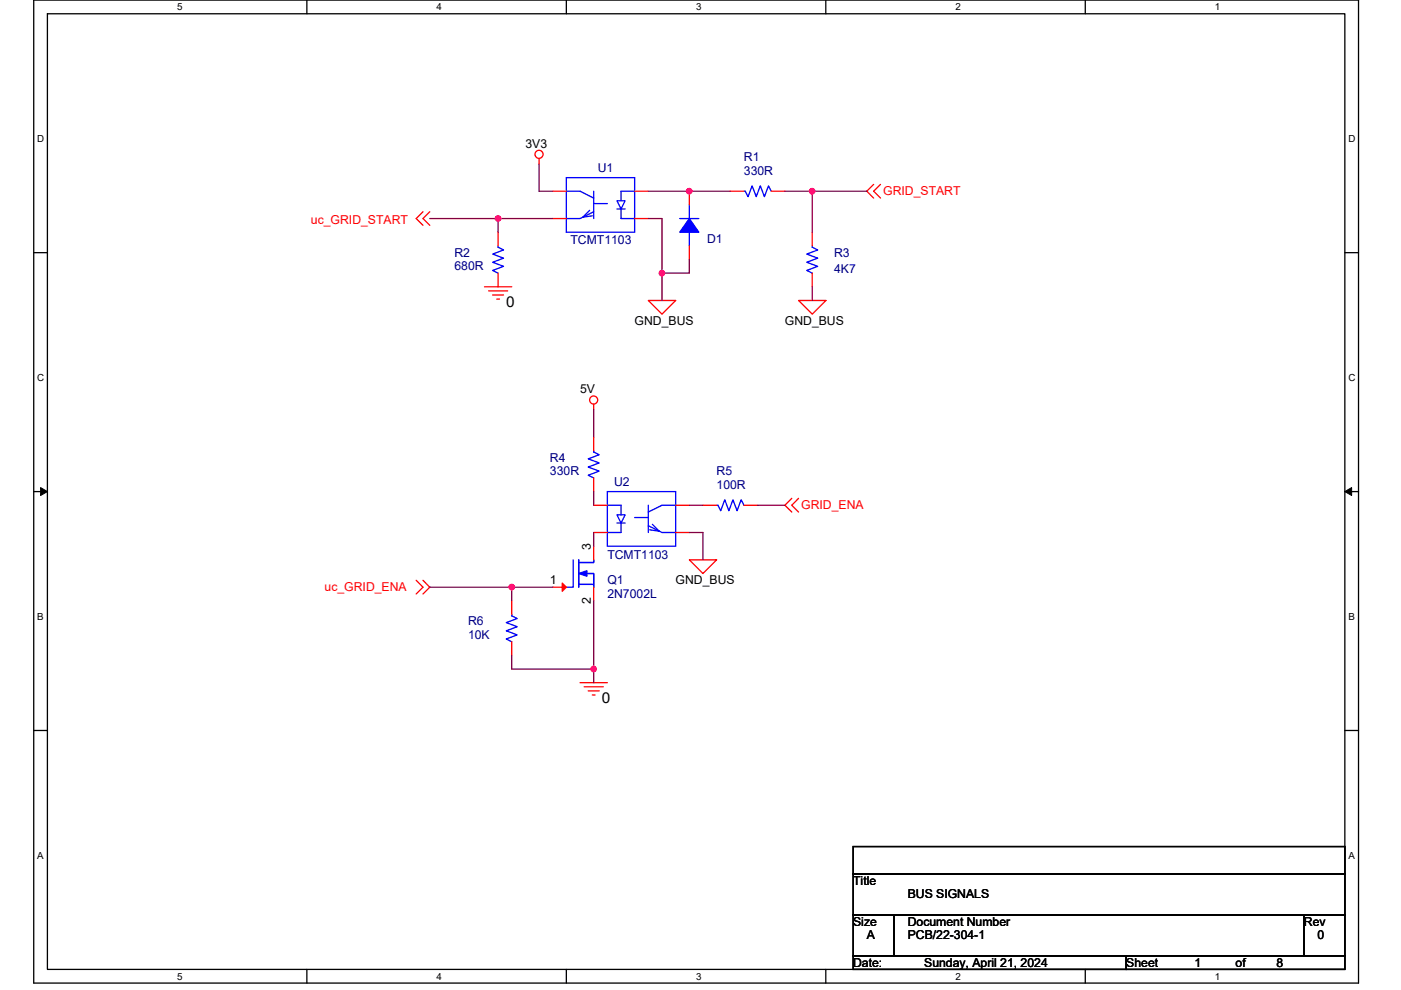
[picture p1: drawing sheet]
<svg xmlns="http://www.w3.org/2000/svg" width="297mm" height="210mm" viewBox="0 0 297 210" stroke-linecap="round" stroke-linejoin="round" font-family="sans-serif">
<path d="M7.2 0h280.8v208.5h-280.8zM10.1 2.9h275v202.7h-275z" fill="none" stroke="#000" stroke-width=".28"/>
<g fill="#fff">
<path d="M37.5 .3h1.2v2.3h-1.2z"/>
<path d="M37.5 205.9h1.2v2.3h-1.2z"/>
</g>
<path d="M65.1 0v2.9M65.1 205.6v2.9" fill="none" stroke="#000" stroke-width=".28"/>
<g fill="#fff">
<path d="M92.6 .3h1.1v2.3h-1.1z"/>
<path d="M92.6 205.9h1.1v2.3h-1.1z"/>
</g>
<path d="M120.1 0v2.9M120.1 205.6v2.9" fill="none" stroke="#000" stroke-width=".28"/>
<g fill="#fff">
<path d="M147.6 .3h1.1v2.3h-1.1z"/>
<path d="M147.6 205.9h1.1v2.3h-1.1z"/>
</g>
<path d="M175.1 0v2.9M175.1 205.6v2.9" fill="none" stroke="#000" stroke-width=".28"/>
<g fill="#fff">
<path d="M202.6 .3h1.1v2.3h-1.1z"/>
<path d="M202.6 205.9h1.1v2.3h-1.1z"/>
</g>
<path d="M230.1 0v2.9M230.1 205.6v2.9" fill="none" stroke="#000" stroke-width=".28"/>
<g fill="#fff">
<path d="M257.6 .3h1.2v2.3h-1.2z"/>
<path d="M257.6 205.9h1.2v2.3h-1.2z"/>
<path d="M7.9 28.3h1.5v2.3h-1.5z"/>
<path d="M285.9 28.3h1.5v2.3h-1.5z"/>
<path d="M7.9 78.9h1.5v2.3h-1.5z"/>
<path d="M285.9 78.9h1.5v2.3h-1.5z"/>
</g>
<path d="M7.2 53.6h2.9M285.1 53.6h2.9" fill="none" stroke="#000" stroke-width=".28"/>
<g fill="#fff">
<path d="M7.9 129.6h1.4v2.3h-1.4z"/>
<path d="M285.9 129.6h1.3v2.3h-1.3z"/>
</g>
<path d="M7.2 104.3h2.9M285.1 104.3h2.9" fill="none" stroke="#000" stroke-width=".28"/>
<path d="M8.6 103.4l1.5 .9-1.5 .8zM285.1 104.3l1.5-.9v1.7z" fill="#000" stroke="#000" stroke-width=".21"/>
<g fill="#fff">
<path d="M7.9 180.3h1.4v2.3h-1.4z"/>
<path d="M285.9 180.3h1.4v2.3h-1.4z"/>
</g>
<path d="M7.2 154.9h2.9M285.1 154.9h2.9M180.9 179.6h104.2v5.7h-104.2zM180.9 185.3h104.2v8.7h-104.2zM180.9 194h8.7v8.7h-8.7zM189.6 194h86.9v8.7h-86.9zM276.5 194h8.6v8.7h-8.6zM180.9 202.7h57.9v2.9h-57.9zM238.8 202.7h46.3v2.9h-46.3z" fill="none" stroke="#000" stroke-width=".28"/>
<g fill="none" stroke="#f00" stroke-width=".28">
<path d="M114.3 33.6v1.2M185.2 39.1l-1.4 1.5 1.4 1.4M186.7 39.1l-1.5 1.5 1.5 1.4M89.7 44.9l-1.5 1.5 1.5 1.4M91.1 44.9l-1.4 1.5 1.4 1.4M105.6 57.9v2.9M105.6 49.3v2.9M117.2 46.4h2.9M117.2 40.6h2.9M134.6 40.6h2.9M134.6 46.4h2.9M146.2 52.2v2.8"/>
<path d="M146.2 40.6v2.9M154.8 40.6h2.9M163.5 40.6h2.9M172.2 57.9v2.9M172.2 49.3v2.9M102.7 60.8h5.8M103.6 61.7h4M104.5 62.6h2.3M105.3 63.4h.6M137.5 63.7h5.8l-2.9 2.9zM169.3 63.7h5.8l-2.9 2.9zM125.9 85.7v1.2"/>
<path d="M125.9 92.7v2.9M125.9 115.8v2.9M125.9 101.4v2.9M125.9 107.2h2.9M125.9 112.9h2.9M143.3 112.9h2.9M143.3 107.2h2.9M146.2 118.7h5.7l-2.9 2.9zM149 107.2h2.9M157.7 107.2h2.9M167.9 105.7l-1.5 1.5 1.5 1.4M169.3 105.7l-1.4 1.5 1.4 1.4"/>
<path d="M88.2 123.1l1.5 1.4-1.5 1.5M89.7 123.1l1.4 1.4-1.4 1.5M108.5 136.1v2.9M108.5 127.4v2.9M117.2 124.5h2.9M125.9 124.5v2.9M123 144.8h5.8M123.8 145.7h4.1M124.7 146.5h2.3M125.6 147.4h.6"/>
<circle cx="114.3" cy="32.7" r=".86"/>
<circle cx="125.9" cy="84.8" r=".86"/>
</g>
<g fill="none" stroke="#00f" stroke-width=".28">
<path d="M120.1 37.7h14.5v11.6h-14.5zM105.6 52.2v.2l1.2 .6-2.3 .9 2.3 .9-2.3 .8 2.3 .9-2.3 .9 1.1 .5M120.1 40.6h2.9l2.9 1.4M125 44.6l-1.4 1.5 2-.3M125.9 44.9l-2.9 1.5h-2.9M125.9 40.6v5.8M125.9 43.2h2.9M130.8 42.6h1.7l-.8 1.7zM130.8 44.3h1.7M131.7 44.3v2.1h2.9M134.6 40.6h-2.9v2M144.1 46.4h4.1"/>
<path d="M146.2 49.3v2.9M146.2 43.5v2.9M157.7 40.6h.3l.6 1.1 .9-2.3 .8 2.3 .9-2.3 .9 2.3 .8-2.3 .6 1.2M172.2 52.2v.2l1.2 .6-2.4 .9 2.4 .9-2.4 .8 2.4 .9-2.4 .9 1.2 .5M125.9 95.6v.3l1.1 .6-2.3 .8 2.3 .9-2.3 .9 2.3 .8-2.3 .9 1.2 .6M121.5 118.7v5.8h-1.4M122.7 118.7v5.8M122.7 119.3h3.2v-.6v.6h-2.9M128.8 104.3h14.5v11.5h-14.5zM128.8 107.2h2.9v2M130.8 110.9h1.7M130.8 109.2h1.7l-.8 1.7z"/>
<path d="M131.7 110.9v2h-2.9M134.6 109.8h2.9M137.5 107.2v5.7M137.5 111.5l2.9 1.4h2.9M138.3 111.2l1.5 1.5-2.1-.3M143.3 107.2h-2.9l-2.9 1.4M151.9 107.2h.3l.6 1.1 .9-2.3 .8 2.3 .9-2.3 .9 2.3 .8-2.3 .6 1.2M108.5 130.3v.3l1.2 .6-2.4 .9 2.4 .8-2.4 .9 2.4 .9-2.4 .8 1.2 .6M122.7 124h3.2M123 124h2.6M124.1 121.6h1.8v2.9v-2.9h-1.2"/>
</g>
<g fill="#00f" stroke="#00f" stroke-width=".28">
<path d="M122.7 121.6l1.7-.5v1.1z" fill-rule="evenodd"/>
<path d="M146.2 46.4l2 2.9h-4.1z" fill-rule="evenodd"/>
</g>
<path d="M119.2 123.7l.9 .8-.9 .9z" fill="#f00" stroke="#f00" stroke-width=".28"/>
<g fill="none" stroke="#800040" stroke-width=".28">
<path d="M114.3 34.8v5.8h2.9M91.1 46.4h14.5M105.6 46.4h11.6M105.6 46.4v2.9M137.5 40.6h17.3M137.5 46.4h2.9v11.5M146.2 55v2.9h-5.8v5.8M166.4 40.6h5.8M172.2 40.6v8.7M172.2 40.6h11.6M172.2 60.8v2.9M125.9 86.9v5.8"/>
<path d="M125.9 112.9v2.9M125.9 104.3v2.9M146.2 107.2h2.8M146.2 112.9h2.8v5.8M160.6 107.2h5.8M91.1 124.5h17.4M108.5 139v2.9h17.4M108.5 124.5v2.9M108.5 124.5h8.7M125.9 127.4v14.5M125.9 141.9v2.9"/>
</g>
<g fill="#f0f" stroke="#f0f" stroke-width=".28">
<circle cx="105.6" cy="46.3" r=".57"/>
<circle cx="140.3" cy="57.9" r=".57"/>
<circle cx="125.9" cy="141.9" r=".57"/>
<circle cx="108.5" cy="124.5" r=".57"/>
<circle cx="172.2" cy="40.6" r=".57"/>
<circle cx="146.1" cy="40.6" r=".57"/>
</g>
<g font-size="3.2">
<text x="107.3" y="65.1">0</text>
<text x="127.6" y="149.1">0</text>
</g>
<g font-size="2.6">
<text x="111.4" y="31.3">3V3</text>
<text x="134.6" y="69">GND_BUS</text>
<text x="166.4" y="69">GND_BUS</text>
<text x="123" y="83.4">5V</text>
<text x="125.3" y="116.7" transform="rotate(-90 125.3 116.7)">3</text>
<text x="116.6" y="124">1</text>
<text x="143.3" y="124">GND_BUS</text>
<text x="125.3" y="128" transform="rotate(-90 125.3 128)">2</text>
<text x="180.9" y="187.7">Title</text>
<text x="192.5" y="190.6">BUS SIGNALS</text>
<text x="180.9" y="196.4">Size</text>
<text x="192.5" y="196.4">Document Number</text>
<text x="276.5" y="196.4">Rev</text>
<text x="183.8" y="199.3">A</text>
<text x="192.5" y="199.3">PCB/22-304-1</text>
<text x="279.3" y="199.3">0</text>
<text x="180.9" y="205">Date:</text>
<text x="196" y="205">Sunday, April 21, 2024</text>
<text x="238.8" y="205">Sheet</text>
<text x="253.3" y="205">1</text>
<text x="262" y="205">of</text>
<text x="270.7" y="205">8</text>
</g>
<g font-size="2.6" fill="#000080">
<text x="157.7" y="34.2">R1</text>
<text x="126.7" y="36.5">U1</text>
<text x="157.7" y="37.1">330R</text>
<text x="120.9" y="51.9">TCMT1103</text>
<text x="149.9" y="51.6">D1</text>
<text x="96.3" y="54.5">R2</text>
<text x="96.3" y="57.4">680R</text>
<text x="176.8" y="54.5">R3</text>
<text x="176.8" y="58">4K7</text>
<text x="116.6" y="97.9">R4</text>
<text x="116.6" y="100.8">330R</text>
<text x="151.9" y="100.8">R5</text>
<text x="130.2" y="103.1">U2</text>
<text x="151.9" y="103.7">100R</text>
<text x="128.8" y="118.5">TCMT1103</text>
<text x="128.8" y="124">Q1</text>
<text x="128.8" y="126.9">2N7002L</text>
<text x="99.2" y="132.7">R6</text>
<text x="99.2" y="135.6">10K</text>
</g>
<g font-size="2.6" fill="#f00">
<text x="187.3" y="41.4">GRID_START</text>
<text x="65.9" y="47.5">uc_GRID_START</text>
<text x="169.9" y="108">GRID_ENA</text>
<text x="68.8" y="125.4">uc_GRID_ENA</text>
</g>
<g font-size="2.1">
<text x="37.5" y="2.2">5</text>
<text x="92.6" y="2.2">4</text>
<text x="147.6" y="2.2">3</text>
<text x="202.6" y="2.2">2</text>
<text x="257.6" y="2.2">1</text>
<text x="7.9" y="30.1">D</text>
<text x="285.9" y="30.1">D</text>
<text x="7.9" y="80.8">C</text>
<text x="285.9" y="80.8">C</text>
<text x="7.9" y="131.4">B</text>
<text x="285.9" y="131.4">B</text>
<text x="7.9" y="182.1">A</text>
<text x="285.9" y="182.1">A</text>
<text x="37.5" y="207.8">5</text>
<text x="92.6" y="207.8">4</text>
<text x="147.6" y="207.8">3</text>
<text x="202.6" y="207.8">2</text>
<text x="257.6" y="207.8">1</text>
</g>
</svg>
